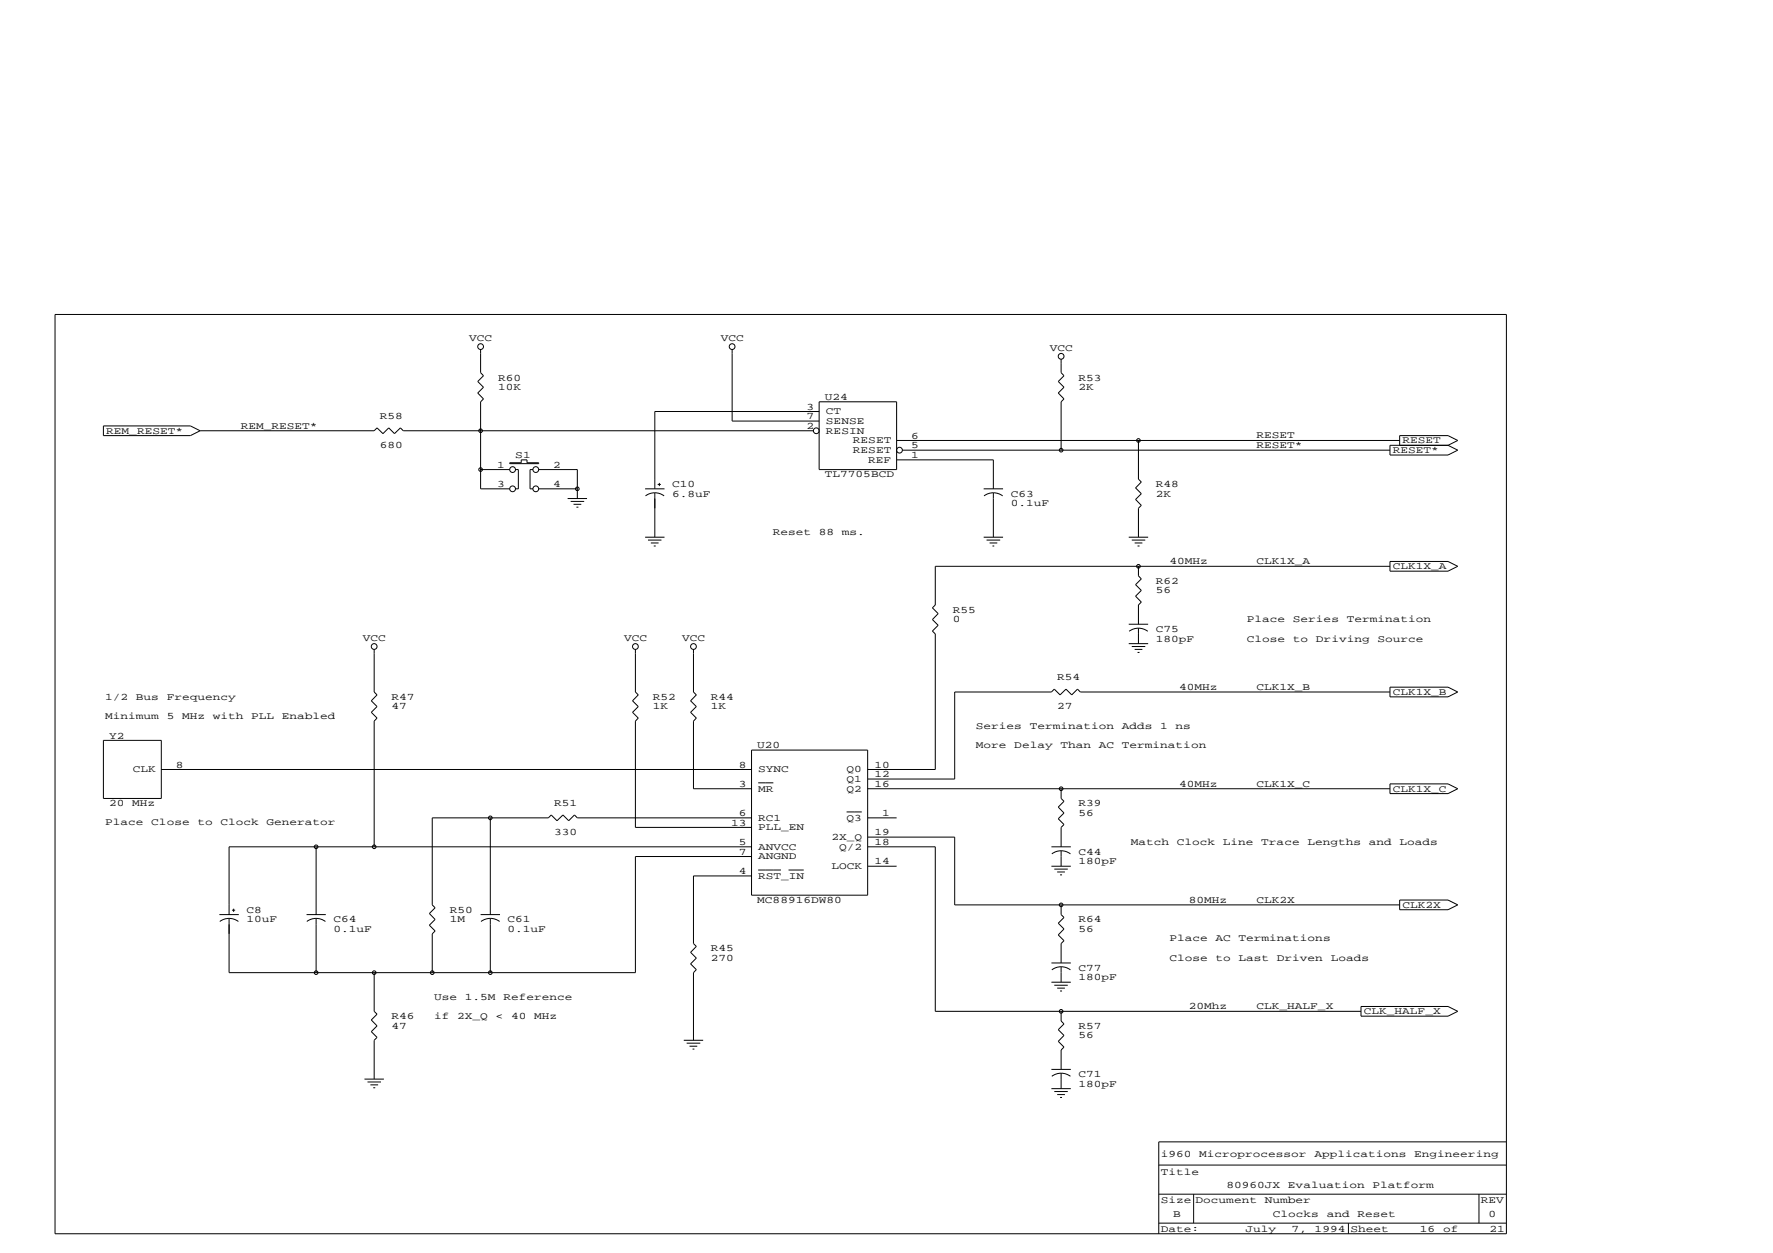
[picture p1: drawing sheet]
<svg xmlns="http://www.w3.org/2000/svg" width="297mm" height="210mm" viewBox="0 0 297 210" stroke-linecap="round" stroke-linejoin="round" font-family="sans-serif">
<g fill="none" stroke="#000" stroke-width=".17">
<path d="M9.2 52.7h243.2v154h-243.2zM80.5 58.5v3.9l.5 .5-1 1 1 1-1 .9 1 1-.5 .5v14.6h4.9M122.7 58.5v12h14.5M17.3 71.3h14.6l1.6 .9-1.6 .8h-14.6zM33.5 72.2h29.2l.5-.5 1 .9 .9-.9 1 .9 1-.9 .5 .5h68.7M80.5 78.7h4.9M85.4 77.5h1.9v-.5h1v.5h1.9v.2h-4.8zM86.4 78.7h.4v3.2h-.4M89.3 78.7h-.5v3.2h.5M90.2 78.7h6.5v4.8M137.2 67.3h13v11.4h-13zM137.2 68.9h-27.5v13"/>
<path d="M150.2 77h16.2v4.9M150.2 73.8h84.3M151.2 75.4h81.7M177.8 60.2v2.2l.5 .5-1 1 1 1-1 .9 1 1-.5 .5v8.1M190.7 73.8v6.5l.5 .4-1 1 1 1-1 1 1 1-.5 .4v4.9M232.9 74.6h9.7l1.6 .8-1.6 .8h-9.7zM234.5 74.6v-1.6h8.1l1.6 .8-1.6 .8M90.2 81.9h6.5M95.1 83.5h3.2M95.6 84h2.3M96.1 84.5h1.3M96.6 85h.3"/>
<path d="M108.1 81.9h3.2M108.1 90h3.2M108.6 90.5h2.2M109 91h1.3M109.5 91.5h.4M109.7 82.6a2.59 2.59 0 0 1 1.6 .5M109.7 82.6a2.59 2.59 0 0 0-1.6 .5M109.7 82.6v7.4M110.2 81.2h.5M110.5 80.9v.5M164.8 81.9h3.2M164.8 90h3.2"/>
<path d="M165.3 90.5h2.3M165.8 91h1.3M166.3 91.5h.3M166.4 82.6a2.59 2.59 0 0 1 1.6 .5M166.4 82.6a2.59 2.59 0 0 0-1.5 .5M166.4 82.6v7.4M189.1 90h3.3M189.6 90.5h2.3M190.1 91h1.3M190.6 91.5h.3M190.7 94.9v1.6l.5 .5-1 .9 1 1-1 1 1 1-.5 .4v3.3M232.9 94.1h9.7l1.6 .8-1.6 .8h-9.7z"/>
<path d="M232.9 94.9h-76.2v6.4l-.5 .5 1 1-1 1 1 .9-1 1 .5 .5v22.7h-11.3M62.7 108.8v7.1l.5 .5-1 1 1 1-1 .9 1 1-.5 .5v21.1M106.5 108.8v7.1l.4 .5-.9 1 .9 1-.9 .9 .9 1-.4 .5v17.8h19.4M116.2 108.8v7.1l.5 .5-1 1 1 1-1 .9 1 1-.5 .5v11.3h9.7M189.1 107.8h3.3M189.1 104.6h3.3M189.6 108.3h2.3M190.1 108.8h1.3M190.6 109.3h.3M190.7 105.2a2.59 2.59 0 0 1 1.6 .6M190.7 105.2a2.59 2.59 0 0 0-1.5 .6M190.7 105.2v2.6"/>
<path d="M232.9 115.1h9.7l1.6 .8-1.6 .8h-9.7zM232.9 115.9h-51.9l-.5-.5-.9 1-1-1-1 1-1-1-.5 .5h-16.2v14.6h-14.5M17.3 124h9.7v9.8h-9.7zM27 128.9h98.9M82.1 137v16.2M125.9 125.7h19.5v24.3h-19.5zM125.9 137h-29.2l-.5-.5-.9 1-1-1-1 1-.9-1-.5 .5h-19.5v14.6l.5 .5-1 .9 1 1-1 1 1 1-.5 .4v6.5M127 131.1h2.6M141.8 136h2.6M145.4 137h4.8M145.4 132.1h87.5M177.8 132.1v1.7l.5 .4-1 1 1 1-1 1 1 .9-.5 .5v3.3"/>
<path d="M232.9 131.3h9.7l1.6 .8-1.6 .8h-9.7zM36.8 153.2h3.2M38.4 153.8a2.59 2.59 0 0 1 1.5 .6M38.4 153.8a2.59 2.59 0 0 0-1.6 .6M38.9 152.5h.5M39.1 152.2v.6M51.4 153.2h3.2M53 153.8a2.59 2.59 0 0 1 1.5 .6M53 153.8a2.59 2.59 0 0 0-1.6 .6M53 141.9v11.3M53 153.8v9.1M80.5 153.2h3.3"/>
<path d="M82.1 153.8a2.59 2.59 0 0 1 1.6 .6M82.1 153.8a2.59 2.59 0 0 0-1.5 .6M82.1 153.8v9.1M125.9 146.7h-9.7v11.4l.5 .4-1 1 1 1-1 1 1 .9-.5 .5v11.4M125.9 143.5h-19.4v19.4h-68.1v-9.1M125.9 141.9h-87.5v11.3M127 145.7h3.8M132.1 145.7h2.5M145.4 145.1h4.8M145.4 141.9h11.3v27.5h71.3M145.4 140.2h14.5v11.4h74.6M176.1 145.1h3.3"/>
<path d="M176.1 141.9h3.3M176.6 145.6h2.3M177.1 146.1h1.3M177.6 146.6h.3M177.8 142.5a2.59 2.59 0 0 1 1.5 .5M177.8 142.5a2.59 2.59 0 0 0-1.6 .5M177.8 142.5v2.6M177.8 151.6v1.6l.5 .5-1 1 1 .9-1 1 1 1-.5 .5v3.2M234.5 150.8h8.1l1.6 .8-1.6 .8h-8.1zM62.7 162.9v6.5l.5 .5-1 1 1 1-1 .9 1 1-.5 .5v6.5M114.6 174.3h3.2M115 174.8h2.3"/>
<path d="M115.5 175.3h1.3M116 175.7h.3M176.1 164.5h3.3M176.1 161.3h3.3M176.1 179.1h3.3M176.6 165h2.3M177.1 165.5h1.3M177.6 166h.3M177.8 162a2.59 2.59 0 0 1 1.5 .5M177.8 162a2.59 2.59 0 0 0-1.6 .5M177.8 179.8a2.59 2.59 0 0 1 1.5 .5M177.8 179.8a2.59 2.59 0 0 0-1.6 .5"/>
<path d="M177.8 162v2.5M177.8 169.4v1.6l.5 .5-1 1 1 1-1 .9 1 1-.5 .5v3.2M177.8 179.8v2.6M228 168.6h14.6l1.6 .8-1.6 .8h-14.6zM61.1 180.8h3.2M61.6 181.3h2.2M62.1 181.7h1.2M62.5 182.2h.4M176.1 182.4h3.3M176.6 182.9h2.3M177.1 183.4h1.3M177.6 183.8h.3"/>
<path d="M194.1 195.2h58.2M252.3 191.3h-58.2v15.4M194.1 204.9h58.2M194.1 200.1h58.2M200 200.1v4.8M225.9 204.9v1.8M247.8 200.1v4.8"/>
<circle cx="80.5" cy="58.1" r=".48"/>
<circle cx="122.7" cy="58.1" r=".48"/>
<circle cx="177.8" cy="59.7" r=".48"/>
<circle cx="80.5" cy="78.7" r=".3"/>
<circle cx="80.5" cy="72.2" r=".3"/>
<circle cx="85.9" cy="78.7" r=".48"/>
<circle cx="89.8" cy="78.7" r=".48"/>
<circle cx="136.8" cy="72.2" r=".48"/>
<circle cx="150.7" cy="75.4" r=".48"/>
<circle cx="177.8" cy="75.4" r=".3"/>
<circle cx="190.7" cy="73.8" r=".3"/>
<circle cx="85.9" cy="81.9" r=".48"/>
<circle cx="89.8" cy="81.9" r=".48"/>
<circle cx="96.7" cy="81.9" r=".3"/>
<circle cx="190.7" cy="94.9" r=".3"/>
<circle cx="62.7" cy="108.3" r=".48"/>
<circle cx="106.5" cy="108.3" r=".48"/>
<circle cx="116.2" cy="108.3" r=".48"/>
<circle cx="82.1" cy="137" r=".3"/>
<circle cx="177.8" cy="132.1" r=".3"/>
<circle cx="53" cy="141.9" r=".3"/>
<circle cx="62.7" cy="141.9" r=".3"/>
<circle cx="177.8" cy="151.6" r=".3"/>
<circle cx="53" cy="162.9" r=".3"/>
<circle cx="62.7" cy="162.9" r=".3"/>
<circle cx="72.4" cy="162.9" r=".3"/>
<circle cx="82.1" cy="162.9" r=".3"/>
<circle cx="177.8" cy="169.4" r=".3"/>
</g>
<g font-size="1.7">
<text x="78.6" y="57.2">VCC</text>
<text x="120.8" y="57.2">VCC</text>
<text x="175.9" y="58.8">VCC</text>
<text x="83.4" y="63.8">R60</text>
<text x="83.4" y="65.4">10K</text>
<text x="180.7" y="63.8">R53</text>
<text x="180.7" y="65.4">2K</text>
<text x="40.3" y="71.8">REM_RESET*</text>
<text x="63.7" y="70.2">R58</text>
<text x="135.1" y="68.6">3</text>
<text x="135.1" y="70.2">7</text>
<text x="135.1" y="71.9">2</text>
<text x="138.2" y="67">U24</text>
<text x="138.4" y="69.4">CT</text>
<text x="138.4" y="71">SENSE</text>
<text x="17.8" y="72.6">REM_RESET*</text>
<text x="63.7" y="75.1">680</text>
<text x="86.3" y="76.7">S1</text>
<text x="138.4" y="72.6">RESIN</text>
<text x="142.9" y="75.9">RESET</text>
<text x="142.9" y="74.3">RESET</text>
<text x="145.4" y="77.5">REF</text>
<text x="152.6" y="75.1">5</text>
<text x="152.6" y="76.7">1</text>
<text x="152.6" y="73.5">6</text>
<text x="210.5" y="75.1">RESET*</text>
<text x="210.5" y="73.4">RESET</text>
<text x="233.3" y="75.9">RESET*</text>
<text x="235" y="74.3">RESET</text>
<text x="83.3" y="78.4">1</text>
<text x="83.3" y="81.6">3</text>
<text x="92.7" y="78.4">2</text>
<text x="92.7" y="81.6">4</text>
<text x="112.6" y="81.6">C10</text>
<text x="112.6" y="83.2">6.8uF</text>
<text x="138.2" y="80">TL7705BCD</text>
<text x="169.3" y="83.2">C63</text>
<text x="193.6" y="81.6">R48</text>
<text x="193.6" y="83.2">2K</text>
<text x="129.5" y="89.6">Reset</text>
<text x="137.2" y="89.6">88</text>
<text x="141" y="89.6">ms.</text>
<text x="169.3" y="84.8">0.1uF</text>
<text x="195.9" y="94.5">40MHz</text>
<text x="210.5" y="94.5">CLK1X_A</text>
<text x="233.3" y="95.4">CLK1X_A</text>
<text x="193.6" y="97.8">R62</text>
<text x="193.6" y="99.4">56</text>
<text x="60.8" y="107.4">VCC</text>
<text x="104.5" y="107.4">VCC</text>
<text x="114.3" y="107.4">VCC</text>
<text x="159.6" y="102.6">R55</text>
<text x="159.6" y="104.3">0</text>
<text x="193.6" y="105.9">C75</text>
<text x="193.6" y="107.5">180pF</text>
<text x="208.9" y="104.2">Place</text>
<text x="208.9" y="107.5">Close</text>
<text x="216.6" y="104.2">Series</text>
<text x="216.6" y="107.5">to</text>
<text x="220.5" y="107.5">Driving</text>
<text x="225.6" y="104.2">Termination</text>
<text x="230.8" y="107.5">Source</text>
<text x="177.1" y="114">R54</text>
<text x="17.6" y="117.2">1/2</text>
<text x="22.8" y="117.2">Bus</text>
<text x="27.9" y="117.2">Frequency</text>
<text x="65.6" y="117.2">R47</text>
<text x="65.6" y="118.8">47</text>
<text x="109.4" y="117.2">R52</text>
<text x="109.4" y="118.8">1K</text>
<text x="119.1" y="117.2">R44</text>
<text x="119.1" y="118.8">1K</text>
<text x="177.1" y="118.8">27</text>
<text x="197.5" y="115.6">40MHz</text>
<text x="210.5" y="115.6">CLK1X_B</text>
<text x="233.3" y="116.4">CLK1X_B</text>
<text x="17.6" y="120.4">Minimum</text>
<text x="18.3" y="123.7">Y2</text>
<text x="27.9" y="120.4">5</text>
<text x="30.5" y="120.4">MHz</text>
<text x="35.6" y="120.4">with</text>
<text x="42.1" y="120.4">PLL</text>
<text x="47.2" y="120.4">Enabled</text>
<text x="126.9" y="125.3">U20</text>
<text x="163.5" y="122">Series</text>
<text x="163.5" y="125.3">More</text>
<text x="169.9" y="125.3">Delay</text>
<text x="172.5" y="122">Termination</text>
<text x="177.7" y="125.3">Than</text>
<text x="184.1" y="125.3">AC</text>
<text x="188" y="122">Adds</text>
<text x="188" y="125.3">Termination</text>
<text x="194.4" y="122">1</text>
<text x="197" y="122">ns</text>
<text x="22.3" y="129.4">CLK</text>
<text x="29.5" y="128.6">8</text>
<text x="123.8" y="131.8">3</text>
<text x="123.8" y="128.6">8</text>
<text x="127" y="129.4">SYNC</text>
<text x="141.8" y="129.4">Q0</text>
<text x="141.8" y="131">Q1</text>
<text x="146.5" y="128.6">10</text>
<text x="146.5" y="130.2">12</text>
<text x="146.5" y="131.8">16</text>
<text x="197.5" y="131.8">40MHz</text>
<text x="210.5" y="131.8">CLK1X_C</text>
<text x="18.3" y="135.1">20</text>
<text x="22.1" y="135.1">MHz</text>
<text x="92.8" y="135.1">R51</text>
<text x="123.8" y="136.7">6</text>
<text x="127" y="132.6">MR</text>
<text x="127" y="137.5">RC1</text>
<text x="141.8" y="132.6">Q2</text>
<text x="141.8" y="137.5">Q3</text>
<text x="147.8" y="136.7">1</text>
<text x="180.7" y="135.1">R39</text>
<text x="180.7" y="136.7">56</text>
<text x="233.3" y="132.6">CLK1X_C</text>
<text x="17.6" y="138.3">Place</text>
<text x="25.3" y="138.3">Close</text>
<text x="33.1" y="138.3">to</text>
<text x="36.9" y="138.3">Clock</text>
<text x="44.7" y="138.3">Generator</text>
<text x="92.8" y="139.9">330</text>
<text x="122.5" y="138.3">13</text>
<text x="123.8" y="141.6">5</text>
<text x="123.8" y="143.2">7</text>
<text x="127" y="139.1">PLL_EN</text>
<text x="127" y="142.3">ANVCC</text>
<text x="127" y="144">ANGND</text>
<text x="139.3" y="140.7">2X_Q</text>
<text x="140.6" y="142.3">Q/2</text>
<text x="146.5" y="139.9">19</text>
<text x="146.5" y="141.6">18</text>
<text x="180.7" y="143.2">C44</text>
<text x="189.4" y="141.5">Match</text>
<text x="197.2" y="141.5">Clock</text>
<text x="204.9" y="141.5">Line</text>
<text x="211.3" y="141.5">Trace</text>
<text x="219" y="141.5">Lengths</text>
<text x="229.3" y="141.5">and</text>
<text x="234.5" y="141.5">Loads</text>
<text x="123.8" y="146.4">4</text>
<text x="127" y="147.2">RST_IN</text>
<text x="139.3" y="145.6">LOCK</text>
<text x="146.5" y="144.8">14</text>
<text x="180.7" y="144.8">180pF</text>
<text x="41.3" y="152.9">C8</text>
<text x="41.3" y="154.5">10uF</text>
<text x="55.9" y="154.5">C64</text>
<text x="75.3" y="152.9">R50</text>
<text x="75.3" y="154.5">1M</text>
<text x="85" y="154.5">C61</text>
<text x="126.9" y="151.3">MC88916DW80</text>
<text x="180.7" y="154.5">R64</text>
<text x="199.2" y="151.2">80MHz</text>
<text x="210.5" y="151.2">CLK2X</text>
<text x="235" y="152.1">CLK2X</text>
<text x="55.9" y="156.1">0.1uF</text>
<text x="85" y="156.1">0.1uF</text>
<text x="119.1" y="159.4">R45</text>
<text x="119.1" y="161">270</text>
<text x="180.7" y="156.1">56</text>
<text x="195.9" y="157.7">Place</text>
<text x="195.9" y="161">Close</text>
<text x="203.6" y="157.7">AC</text>
<text x="203.6" y="161">to</text>
<text x="207.5" y="157.7">Terminations</text>
<text x="207.5" y="161">Last</text>
<text x="213.9" y="161">Driven</text>
<text x="222.9" y="161">Loads</text>
<text x="72.7" y="167.4">Use</text>
<text x="77.9" y="167.4">1.5M</text>
<text x="84.3" y="167.4">Reference</text>
<text x="180.7" y="162.6">C77</text>
<text x="180.7" y="164.2">180pF</text>
<text x="65.6" y="170.7">R46</text>
<text x="65.6" y="172.3">47</text>
<text x="72.7" y="170.7">if</text>
<text x="76.6" y="170.7">2X_Q</text>
<text x="83" y="170.7">&lt;</text>
<text x="85.6" y="170.7">40</text>
<text x="89.5" y="170.7">MHz</text>
<text x="180.7" y="172.3">R57</text>
<text x="180.7" y="174">56</text>
<text x="199.2" y="169.1">20Mhz</text>
<text x="210.5" y="169.1">CLK_HALF_X</text>
<text x="228.5" y="169.9">CLK_HALF_X</text>
<text x="180.7" y="180.4">C71</text>
<text x="180.7" y="182.1">180pF</text>
<text x="194.5" y="196.8">Title</text>
<text x="194.5" y="193.9">i960</text>
<text x="200.9" y="193.9">Microprocessor</text>
<text x="220.2" y="193.9">Applications</text>
<text x="236.9" y="193.9">Engineering</text>
<text x="194.5" y="201.5">Size Document</text>
<text x="196.6" y="203.9">B</text>
<text x="205.5" y="199.1">80960JX</text>
<text x="211.9" y="201.5">Number</text>
<text x="213.3" y="203.9">Clocks</text>
<text x="215.8" y="199.1">Evaluation</text>
<text x="222.3" y="203.9">and</text>
<text x="227.4" y="203.9">Reset</text>
<text x="229.9" y="199.1">Platform</text>
<text x="248.1" y="201.5">REV</text>
<text x="249.4" y="203.9">0</text>
<text x="194.5" y="206.4">Date:</text>
<text x="208.7" y="206.4">July</text>
<text x="216.4" y="206.4">7,</text>
<text x="220.3" y="206.4">1994 Sheet</text>
<text x="237.9" y="206.4">16</text>
<text x="241.8" y="206.4">of</text>
<text x="249.5" y="206.4">21</text>
</g>
</svg>
